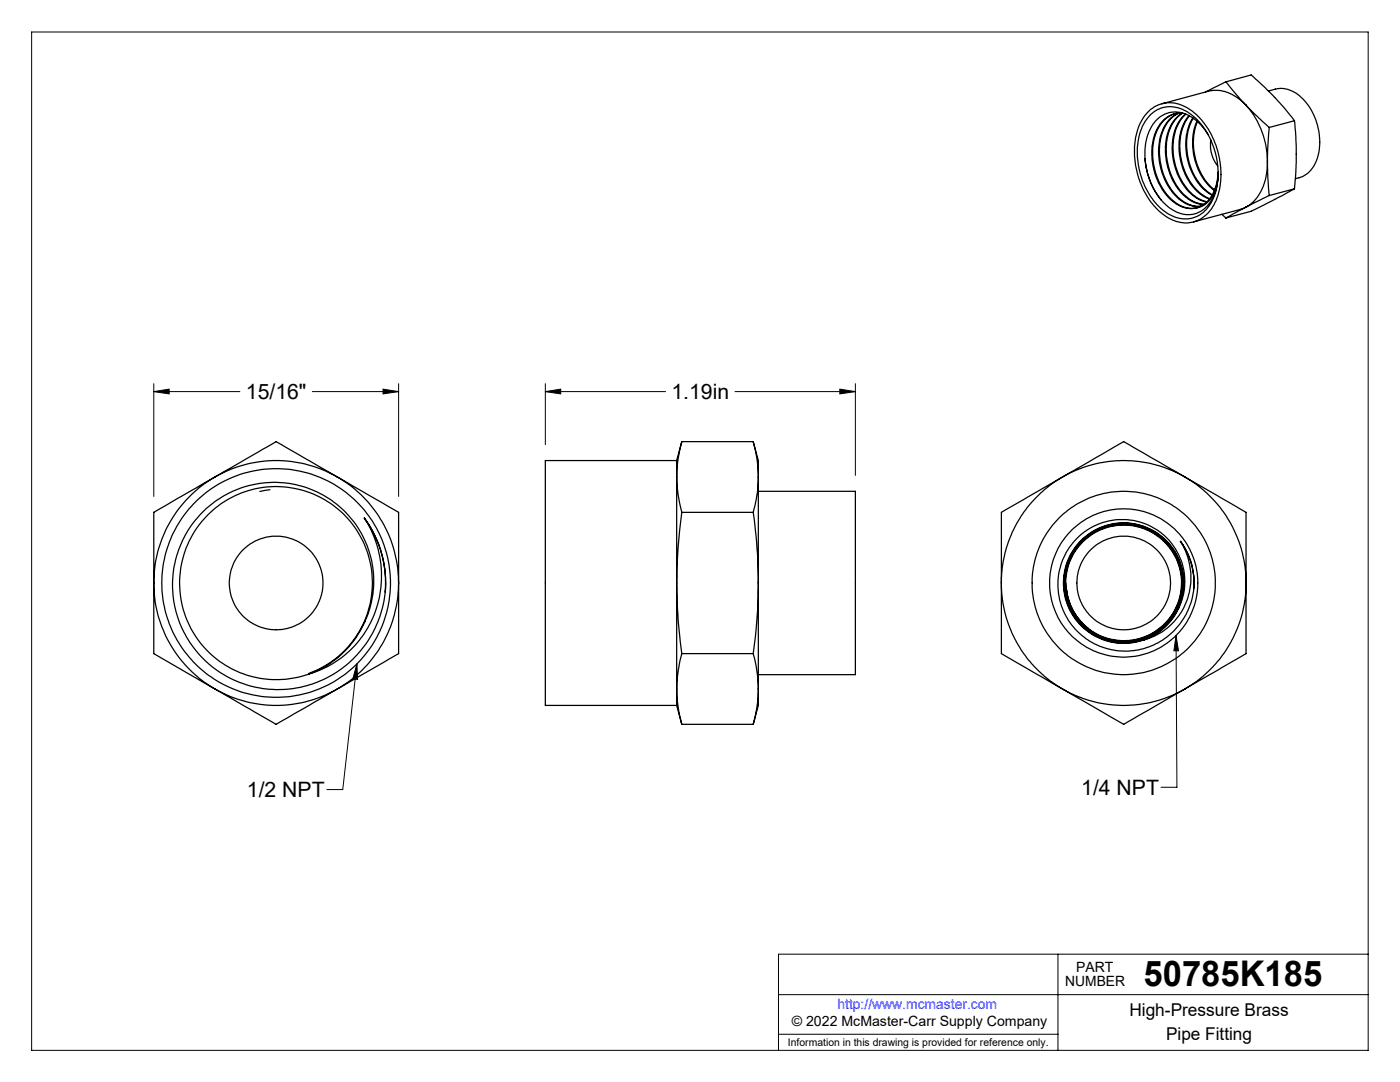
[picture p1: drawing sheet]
<svg xmlns="http://www.w3.org/2000/svg" width="279mm" height="216mm" viewBox="0 0 279 216" stroke-linecap="round" stroke-linejoin="round" font-family="sans-serif">
<g fill="none" stroke="#000" stroke-width=".2">
<path d="M6.3 6.4h266.7v203.2h-266.7zM30.7 78.1l3.1-.5v1zM30.7 78.1h17.2M30.7 76.6v22.5M62.3 78.1h17.3M76.4 77.6l3.2 .5-3.2 .5zM79.6 76.6v22.5M108.8 78.1l3.1-.5v1zM108.8 76.6v12.1M108.8 78.1h24M146.7 78.1h24M167.6 77.6l3.1 .5-3.1 .5z"/>
<path d="M170.7 76.6v18.3M71.2 132.5l-2.8 25.1h-3.2M71.2 132.5l.2 3.1-1-.1zM234.7 126.8l.2 30.3h-3.2M234.7 126.8l.5 3.1h-.9zM155.4 198.5h117.6M211.1 190.4v19.2M273 190.4h-117.6v19.2M155.4 206.4h55.7"/>
</g>
<g fill="#000">
<path d="M108.8 78.1l3.1-.5v1zM167.6 77.6l3.1 .5-3.1 .5zM30.7 78.1l3.1-.5v1zM76.4 77.6l3.2 .5-3.2 .5z"/>
<path d="M234.7 126.8l.5 3.1h-.9zM71.2 132.5l.2 3.1-1-.1z"/>
</g>
<g fill="none" stroke="#000" stroke-width=".25">
<path d="M244.7 16.3l3.9 4.7M244.7 16.3l5-1.3 2.1 1.9a49.9 49.9 0 0 1 5.7 6.1l.8 1.1M244.7 16.3l-4.1 2.1M253.2 18.2l1.3-.4a6.3 6.3 0 0 1 6.3 2.9l1 1.5a11.5 11.5 0 0 1 .2 11.2 4.8 4.8 0 0 1-2.7 2.1l-.8 .2M228.5 31.6v.3a15.1 15.1 0 0 0 3.3 8M229.6 21.9a6.5 6.5 0 0 1 8.3 .3 16.3 16.3 0 0 1 4.7 17.9 6.4 6.4 0 0 1-7.1 4.2 11.2 11.2 0 0 1-7.3-6.5 15.8 15.8 0 0 1-.4-13.7l.7-1zM229.6 22.9a6 6 0 0 1 8.1 0 15.1 15.1 0 0 1 4.3 17 5.9 5.9 0 0 1-9.4 2.4 15.2 15.2 0 0 1-5.3-15 8.8 8.8 0 0 1 2.3-4.4zM231.9 20.7l9.5-2.6 1.8-.1 1.4 .3 1.2 .5 1.6 1.1 1.2 1.1M234.6 22.6a6.7 6.7 0 0 0-4.4 5.8 12.9 12.9 0 0 0 4.3 12 5.2 5.2 0 0 0 4.4 1.1M235.3 22.5a7.3 7.3 0 0 0-4 6.6 12.4 12.4 0 0 0 4.8 11.2 5 5 0 0 0 3.5 .9M235.4 22.5a7.5 7.5 0 0 0-4 6.9 12.5 12.5 0 0 0 4.7 10.7 5.3 5.3 0 0 0 3.6 1M235.9 22.5a5.9 5.9 0 0 0-5.6 5 12.8 12.8 0 0 0 4.4 13.2 5.4 5.4 0 0 0 3.9 .8"/>
<path d="M236 22.5a8.3 8.3 0 0 0-3.4 7.7 11.8 11.8 0 0 0 5.2 9.9l1.5 .6 .9 .1M236 22.6a8.2 8.2 0 0 0-3.2 7.5 12.2 12.2 0 0 0 4.9 9.8l.9 .5 1.7 .3M236.6 22.8a9.3 9.3 0 0 0-2.6 8.1 11.6 11.6 0 0 0 5.4 9l1.4 .4M236.7 22.8a9.5 9.5 0 0 0-2.5 8.7 11.2 11.2 0 0 0 5.3 8.3l1.4 .5M237.3 23.1a11.1 11.1 0 0 0-1.2 10.7 9.6 9.6 0 0 0 5.3 5.9M237.4 23.1a11.1 11.1 0 0 0-1.1 10.6 9.7 9.7 0 0 0 5.1 6M238.1 23.5a12 12 0 0 0 .3 12 8.5 8.5 0 0 0 3.5 3.5M238.2 23.6a12 12 0 0 0 .7 12.3 8.7 8.7 0 0 0 3 3M238.9 24.2a12.3 12.3 0 0 0 3.5 13.8M239 24.3a12.4 12.4 0 0 0 3.4 13.6M241.1 26.8l-.2-.3a8 8 0 0 0-6.5-4.2 6.1 6.1 0 0 0-5.4 4.7l-.5 2.8v2.2l.3 1.7 1 3.1 1.2 2.1 1 1.2a6.5 6.5 0 0 0 7 2.4l.1-.1a7.6 7.6 0 0 0 3.9-6.7l.1-1.1M241.7 28l-.1 1.6 .1 .8 .5 1.4 .8 1.3"/>
<path d="M242.5 37.6a5.8 5.8 0 0 1-3.9 3.9M242.5 37.6h.1M243.1 34.3l-.2 2-.4 1.3M243.1 34.5l-.2 2.3-.6 1.6-.5 1a4.4 4.4 0 0 1-3.2 2.1M248.6 21l1.8 2.2 1.5 3.2 .8 2.7 .2 3.2M248.6 21l4.7 4.4M252.9 32.3l-.2 3-.8 2.4-1.5 2.3-1.8 1.3M252.9 32.3l.4 6.7M253.3 25.4l-.4 6.9M253.3 39l-4.7 2.3M258.3 24.1l.1 .5a66.3 66.3 0 0 1-.1 13.1M258.3 37.7l-8.6 4.5-5 1.3"/>
<path d="M258.3 24.1l-5 1.3M258.3 37.7l-5 1.3M243.8 42.8l.9 .7M248.6 41.3l-1.1 .5-9.3 2.5M248.6 41.3l-3.9 2.2M53.9 97.7l-2 .4M135 95.2v21.1M135 95.2l.3 3.5 .8 3.5M135 91.9v3.3M135 91.9h-26.2v48.9h26.2M136.1 88.1l-.8 3.7-.3 3.4M136.1 88.1l-1.1 3.8"/>
<path d="M136.1 88.1h14.2M150.3 88.1l.8 3.4 .2 3.7M150.3 88.1l1 3.8v3.3M151.3 95.2l-.2 3.2-.8 3.8M151.3 95.2v21.1M151.3 98h19.4v36.6h-19.4M212.1 95.2a24.3 24.3 0 0 1 24.4 0M212.1 95.2a24.4 24.4 0 0 0-12.3 21.1M212.1 95.2l12.2-7.1 12.2 7.1M212.1 95.2l-12.3 7v14.1M236.5 95.2a24.4 24.4 0 0 1 12.2 21.1M236.5 95.2l12.2 7v14.1"/>
<path d="M30.7 102.2l24.4-14.1 14.2 8.2 10.3 5.9v28.2l-24.5 14.1-4.3-2.4-20.1-11.7zM72.7 103.4l.2 .2a21.4 21.4 0 0 1-5.1 30.1 21.4 21.4 0 0 1-30-5.6 20.4 20.4 0 0 1 2.6-25.8 20.4 20.4 0 0 1 25.8-2.5 19.7 19.7 0 0 1 6.6 24.3M72.7 103.4a20.6 20.6 0 0 1-11 31.1M72.7 103.4a21.9 21.9 0 0 1 4.2 14.7M135 116.3v21.2M135 116.3l.3 7.2 .8 6.9M136.1 102.2l-.8 7.1-.3 7M136.1 102.2h14.2M150.3 102.2l.9 8.2 .1 5.9M151.3 116.3l-.1 5.4-.9 8.7M151.3 116.3v21.2M199.8 116.3a24.4 24.4 0 0 0 12.3 21.2"/>
<path d="M199.8 116.3v14.1l12.3 7.1M212.7 116.3l.1 1.3M212.8 117.6a11.5 11.5 0 0 0 15.9 9.3 11.5 11.5 0 0 0 4.6-17.9 11.5 11.5 0 0 0-18.5 .6 11.6 11.6 0 0 0 5.7 17.6 11.6 11.6 0 0 0 15.4-10.1 11.6 11.6 0 0 0-13.9-12.2 11.7 11.7 0 0 0-8.3 16.2 11.7 11.7 0 0 0 17.5 4.7 11.7 11.7 0 0 0 1-18.1 11.8 11.8 0 0 0-18 2.7 11.8 11.8 0 0 0 6.2 17.1 11.8 11.8 0 0 0 15.5-9.4 11.8 11.8 0 0 0-13-13.5 11.8 11.8 0 0 0-9.7 16 11.8 11.8 0 0 0 17.9 5.4 11.9 11.9 0 0 0 1.3-18.2 11.9 11.9 0 0 0-18.2 2 11.9 11.9 0 0 0 5.3 17.5 12 12 0 0 0 16.6-9.5 12 12 0 0 0-13.7-13.4 12 12 0 0 0-9.1 16.8 12.1 12.1 0 0 0 15.1 6.5M212.8 117.6a11.5 11.5 0 0 0 4.4 7.8M235.6 108l.3 .4a13.7 13.7 0 0 1-4.3 19.6 13.7 13.7 0 0 1-19.2-5.6 12.8 12.8 0 0 1 4.5-16.6 12.8 12.8 0 0 1 17 2.7 12.2 12.2 0 0 1 1.4 12.7M235.6 108a13 13 0 0 1-7.2 19.7M235.6 108a13.7 13.7 0 0 1 2.6 9.5M248.7 116.3a24.4 24.4 0 0 1-12.2 21.2M248.7 116.3v14.1l-12.2 7.1M61.7 134.3a19.2 19.2 0 0 0 10.2-27.1 19.2 19.2 0 0 0-28.3-6.4 19.2 19.2 0 0 0-2.3 29 19.4 19.4 0 0 0 20.4 4.7M72.8 124.1a19.4 19.4 0 0 1-11.1 10.4M72.8 124.1h.1"/>
<path d="M135 137.5l.3 3 .8 4M135 137.5v3.3M136.1 130.4l-.7 3.3-.4 3.8M136.1 130.4h14.2M150.3 130.4l.6 2.6 .4 4.5M151.3 137.5l-.3 3.9-.7 3.1M151.3 137.5v3.3l-1 3.7M212.1 137.5a24.3 24.3 0 0 0 24.4 0M212.1 137.5l12.2 7 12.2-7M228.4 127.6l-.2 .1M235.3 121.2a11.9 11.9 0 0 1-6.9 6.5M235.3 121.2l-.1 .3"/>
<path d="M135 140.8l1.1 3.7M136.1 144.5h14.2"/>
<circle cx="55.1" cy="116.3" r="9.3"/>
<circle cx="55.1" cy="116.3" r="22.8"/>
<circle cx="55.1" cy="116.3" r="24.4"/>
<circle cx="224.2" cy="116.3" r="14.8"/>
<circle cx="224.3" cy="116.3" r="9.3"/>
<circle cx="224.3" cy="116.3" r="18.3"/>
</g>
<text font-size="7.1" x="228.2" y="196.8">50785K185</text>
<g font-size="4.2">
<text x="49.1" y="79.5">15/16&quot;</text>
<text x="134" y="79.5">1.19in</text>
<text x="49.3" y="159.1">1/2 NPT</text>
<text x="215.8" y="158.7">1/4 NPT</text>
</g>
<g font-size="3.5">
<text x="225.4" y="202.8">High-Pressure Brass</text>
<text x="232.7" y="207.5">Pipe Fitting</text>
</g>
<g font-size="2.8">
<text x="212.6" y="196.8">NUMBER</text>
<text x="214.8" y="194">PART</text>
<text x="158" y="204.8">© 2022 McMaster-Carr Supply Company</text>
</g>
<text font-size="2.8" fill="#00f" x="167.1" y="201.4">http://www.mcmaster.com</text>
<text font-size="2.1" x="157.3" y="208.6">Information in this drawing is provided for reference only.</text>
</svg>
